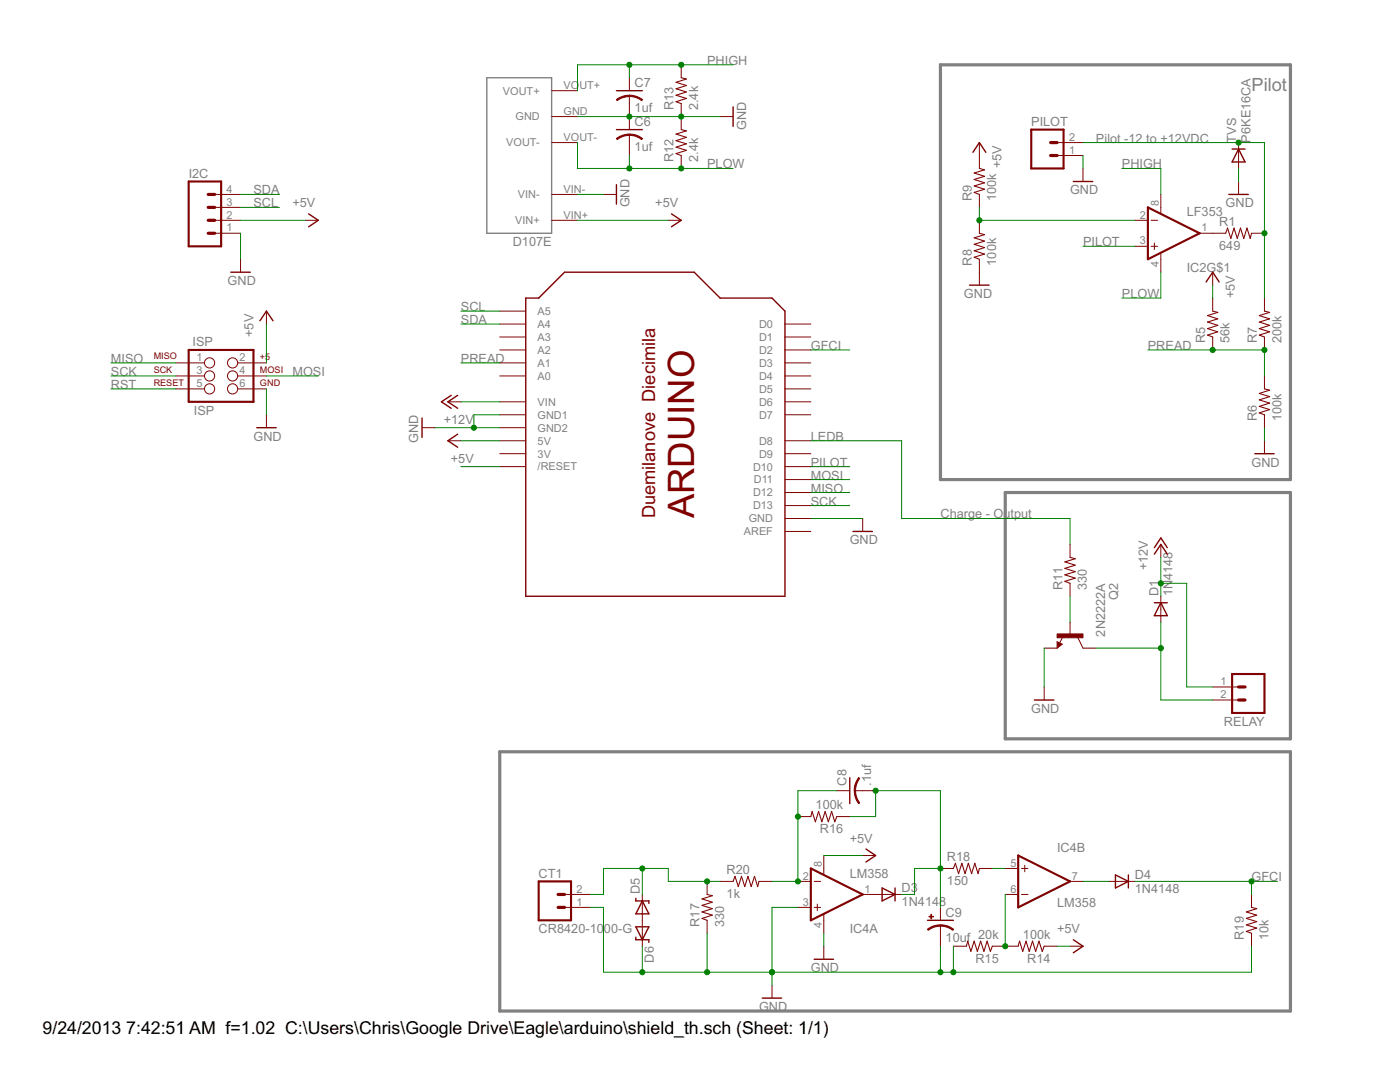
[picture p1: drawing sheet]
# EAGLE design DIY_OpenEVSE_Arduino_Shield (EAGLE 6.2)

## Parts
C6  1uf  C-US025-024X044  [C025-024X044]
C7  1uf  C-US025-024X044  [C025-024X044]
C8  .1uf  C-US025-024X044  [C025-024X044]
C9  10uf  CAP_POLPTH2  [CPOL-RADIAL-10UF-25V]
CT1  CR8420-1000-G  M02LOCK  [1X02_LOCK]
D1  1N4148  DIODE1N4148  [DIODE-1N4148]
D3  1N4148  DIODE1N4148  [DIODE-1N4148]
D4  1N4148  DIODE1N4148  [DIODE-1N4148]
D5  DIODE-ZENERPTH  [DIODE-ZENER]
D6  DIODE-ZENERPTH  [DIODE-ZENER]
I2C  M04LOCK  [1X04_LOCK]
IC2  LF353  LM358  [DIP08]
IC4  LM358  OPAMP-DUALDIP  [DIP08]
ISP  ISP  AVR_SPI_PRG_62X3_LOCK  [2X3_LOCK]
PILOT  M025MM  [SCREWTERMINAL-5MM-2]
Q2  2N2222A  [TO18]
R1  649  R-US_0204/7  [0204/7]
R5  56k  R-US_0204/7  [0204/7]
R6  100k  R-US_0204/7  [0204/7]
R7  200k  R-US_0204/7  [0204/7]
R8  100k  R-US_0204/7  [0204/7]
R9  100k  R-US_0204/7  [0204/7]
R11  330  R-US_0204/7  [0204/7]
R12  2.4k  R-US_0204/7  [0204/7]
R13  2.4k  R-US_0204/7  [0204/7]
R14  100k  R-US_0204/7  [0204/7]
R15  20k  R-US_0204/7  [0204/7]
R16  100k  R-US_0204/7  [0204/7]
R17  330  R-US_0204/7  [0204/7]
R18  150  R-US_0204/7  [0204/7]
R19  10k  R-US_0204/7  [0204/7]
R20  1k  R-US_0204/7  [0204/7]
RELAY  M023.5MM_LOCK  [SCREWTERMINAL-3.5MM-2_LOCK]
TVS  P6KE16CA  DIODEPTH  [DIODE-1N4001]
U$1  DCDC_SIP  [DCDC_SIP]
U$2  ARDUINOUNO  [ARDUINO]

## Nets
+5V: I2C.2 IC4.8(A:V+) ISP.2 R5.2 R9.2 R14.1 U$1.VIN+ U$2.5V
+12V: D1.C RELAY.1 U$2.VIN
GFCI: D4.C R19.2 U$2.D2
GND: C6.1 C7.2 C9.2(-) CT1.1 D6.P$1(C) I2C.1 IC4.3(A:+IN) IC4.4(A:V-) ISP.6 PILOT.1 Q2.1(E) R6.1 R8.1 R12.2 R13.1 R15.2 R17.1 R19.1 TVS.A U$1.GND U$1.VIN- U$2.GND U$2.GND1 U$2.GND2
LEDB: R11.2 U$2.D8
MISO: ISP.1 U$2.D12
MOSI: ISP.4 U$2.D11
N$2: Q2.2(B) R11.1
N$3: PILOT.2 R1.2 R7.2 TVS.C
N$10: IC2.2(-IN) R8.2 R9.1
N$11: IC2.1(OUT) R1.1
N$13: D1.A Q2.3(C) RELAY.2
N$18: C8.1 IC4.2(A:-IN) R16.2 R20.2
N$19: IC4.5(B:+IN) R18.2
N$20: CT1.2 D5.P$1(C) R17.2 R20.1
N$21: D3.A IC4.1(A:OUT)
N$22: D5.P$2(A) D6.P$2(A)
N$23: C8.2 C9.1(+) D3.C R16.1 R18.1
N$24: IC4.6(B:-IN) R14.2 R15.1
N$25: D4.A IC4.7(B:OUT)
PHIGH: C7.1 IC2.8(V+) R13.2 U$1.VOUT+
PILOT: IC2.3(+IN) U$2.D10
PLOW: C6.2 IC2.4(V-) R12.1 U$1.VOUT-
PREAD: R5.1 R6.2 R7.1 U$2.A1
RST: ISP.5 U$2.RESET(/RESET)
SCK: ISP.3 U$2.D13
SCL: I2C.3 U$2.A5
SDA: I2C.4 U$2.A4
Unconnected: IC2.5(+IN) IC2.6(-IN) IC2.7(OUT) U$2.A0 U$2.A2 U$2.A3 U$2.AREF U$2.D0 U$2.D1 U$2.D3 U$2.D4 U$2.D5 U$2.D6 U$2.D7 U$2.D9

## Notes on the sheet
- Pilot
- Pilot -12 to +12VDC
- D107E
- Charge - Output

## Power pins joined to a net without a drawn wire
3V: U$2.3V
